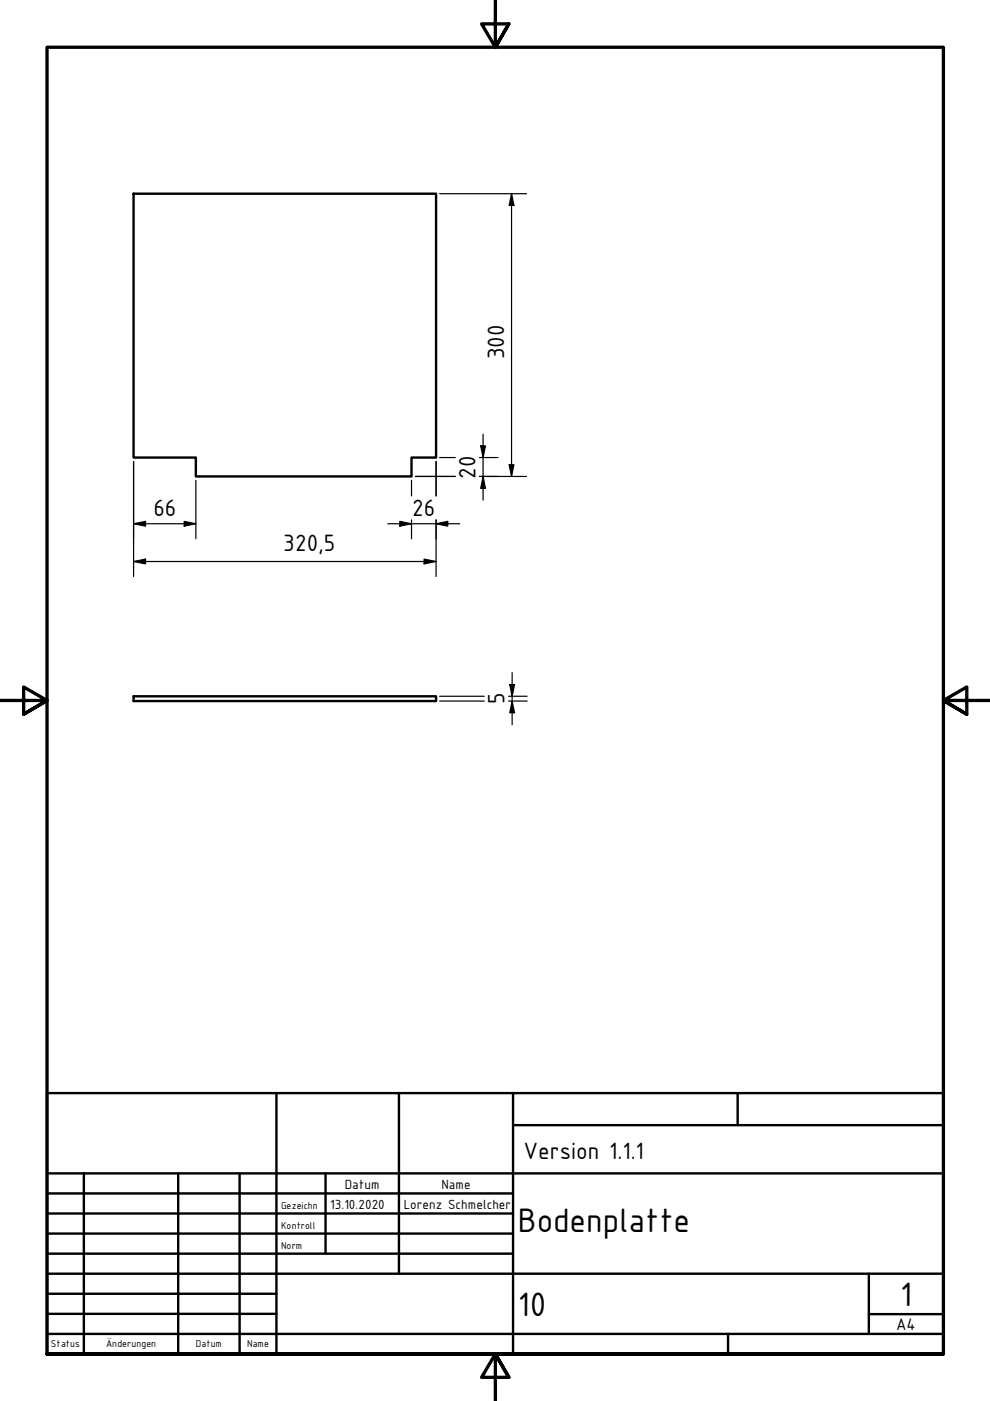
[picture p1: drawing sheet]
<svg xmlns="http://www.w3.org/2000/svg" width="210mm" height="297mm" viewBox="0 0 210 297" stroke-linecap="round" stroke-linejoin="round" font-family="sans-serif">
<!-- layer: Sichtbar (ISO) -->
<path d="M28.3 41.1h64.2v55.9h-5.3v4h-45.7v-4h-13.2zM28.3 147.6h64.2v1h-64.2z" fill="none" stroke="#000" stroke-width=".51"/>
<!-- layer: Rahmen (ISO) -->
<path d="M105 0v10l-2.9-4.9h5.8l-2.9 4.9 2.9-4.9M0 148.5h10l-5-2.8v5.7l5-2.9-5 2.9M210 148.5h-10l5-2.8v5.7l-5-2.9 5 2.9M10 287.1v-277.1h190v277.1h-190h190M107.9 292l-2.9-4.9 2.9 4.9h-5.8l2.9-4.9v9.9" fill="none" stroke="#000" stroke-width=".7"/>
<!-- layer: Titel (ISO) -->
<g fill="none" stroke="#000" stroke-width=".51">
<path d="M10 231.8h190v55.3h-190zM58.6 231.8v55.3M84.6 231.8v38.3M108.8 238.6h91.2M108.8 231.8v55.3M156.4 231.8v6.8M10 253h98.8M10 257.3h98.8M10 248.8h190M17.8 248.8v38.3M37.8 248.8v38.3M50.8 248.8v38.3"/>
<path d="M69 248.8v17M10 261.5h98.8M10 265.8h98.8M10 270.1h190M10 274.3h48.6M10 278.6h48.6M184.2 278.6h15.8M184.2 270.1v12.7M10 282.8h190M154.4 282.8v4.3"/>
</g>
<g fill="none" stroke="#000" stroke-width=".25">
<path d="M93.2 41.1h18.4M108.5 41.1l.5 2.4h-1.1zM108.5 41.1v59.9M28.3 97.8v24.4M92.5 97.8v7.3M93.2 97h3.3M101.7 97h3.9M101.9 94.5h1l-.5 2.5zM102.4 92.1v13.9M107.9 98.5h1.1l-.5 2.5zM28.3 119l2.6-.5v1.1zM28.3 111l2.6-.5v1.1z"/>
<path d="M28.3 119h64.2M28.3 111h13.2M39.1 110.5l2.4 .5-2.4 .6zM41.5 101.8v12.4M82.2 111h15.3M84.8 110.5l2.4 .5-2.4 .6zM87.2 101.8v3.3M87.2 110.2v4M88.1 101h8.4M89.9 118.5l2.6 .5-2.6 .6zM92.5 111l2.4-.5v1.1zM92.5 110.2v12"/>
<path d="M101.7 101h9.9M102.4 101l.5 2.6h-1zM93.2 147.6h9.5M93.2 148.6h9.5M107.8 147.6h4M107.8 148.6h4M108.1 145.1h1l-.5 2.5zM108.6 148.6l.5 2.5h-1zM108.6 142.6v11.1"/>
</g>
<g fill="#000">
<path d="M108.5 41.1l.5 2.4h-1.1z" fill-rule="evenodd"/>
<path d="M101.9 94.5h1l-.5 2.5z" fill-rule="evenodd"/>
<path d="M107.9 98.5h1.1l-.5 2.5z" fill-rule="evenodd"/>
<path d="M28.3 119l2.6-.5v1.1z" fill-rule="evenodd"/>
<path d="M28.3 111l2.6-.5v1.1z" fill-rule="evenodd"/>
<path d="M39.1 110.5l2.4 .5-2.4 .6z" fill-rule="evenodd"/>
<path d="M84.8 110.5l2.4 .5-2.4 .6z" fill-rule="evenodd"/>
<path d="M89.9 118.5l2.6 .5-2.6 .6z" fill-rule="evenodd"/>
<path d="M92.5 111l2.4-.5v1.1z" fill-rule="evenodd"/>
<path d="M102.4 101l.5 2.6h-1z" fill-rule="evenodd"/>
<path d="M108.1 145.1h1l-.5 2.5z" fill-rule="evenodd"/>
<path d="M108.6 148.6l.5 2.5h-1z" fill-rule="evenodd"/>
</g>
<g font-size="7.7">
<text x="109.8" y="261.2">Bodenplatte</text>
<text x="109.8" y="278.9">10</text>
<text x="190.9" y="276.8">1</text>
</g>
<g font-size="5.4">
<text x="106.9" y="76.1" transform="rotate(-90 106.9 76.1)">300</text>
<text x="100.8" y="101.5" transform="rotate(-90 100.8 101.5)">20</text>
<text x="32.5" y="109.5">66</text>
<text x="87.4" y="109.5">26</text>
<text x="60.1" y="116.8">320,5</text>
<text x="107" y="149.3" transform="rotate(-90 107 149.3)">5</text>
<text x="111" y="245.7">Version 1.1.1</text>
</g>
<text font-size="3.8" x="190" y="282">A4</text>
<g font-size="3">
<text x="70" y="256.3">13.10.2020</text>
<text x="73.1" y="252">Datum</text>
<text x="85.6" y="256.3">Lorenz Schmelcher</text>
<text x="93.6" y="252">Name</text>
</g>
<g font-size="2.3">
<text x="59.6" y="256.3">Gezeichn</text>
<text x="59.6" y="260.5">Kontroll</text>
<text x="59.6" y="264.8">Norm</text>
<text x="10.8" y="285.7">Status</text>
<text x="22.5" y="285.7">Änderungen</text>
<text x="41.5" y="285.7">Datum</text>
<text x="52.4" y="285.7">Name</text>
</g>
</svg>
